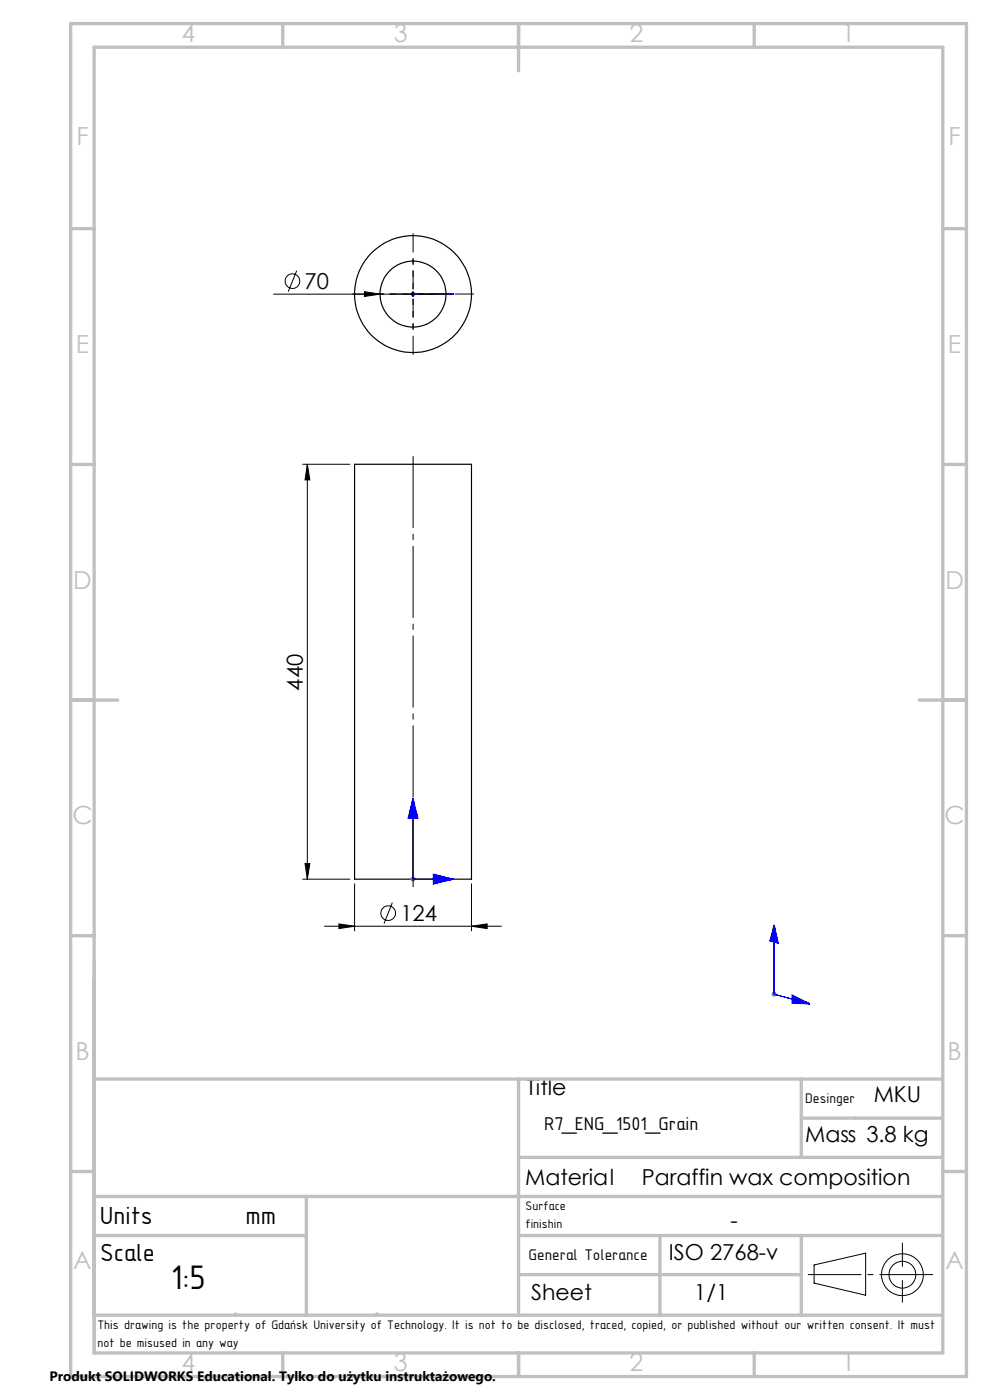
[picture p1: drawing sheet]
<svg xmlns="http://www.w3.org/2000/svg" width="210mm" height="297mm" viewBox="0 0 210 297" stroke-linecap="round" stroke-linejoin="round" font-family="sans-serif">
<g fill="none" stroke="#000" stroke-width=".25">
<path d="M75.2 98.5h24.8v88h-24.8z"/>
<circle cx="87.6" cy="62.4" r="12.4"/>
<circle cx="87.6" cy="62.4" r="7"/>
</g>
<g fill="none" stroke="#000" stroke-width=".21">
<path d="M62.9 57.4l-1.8 4.5M58 62.4h36.6M77.3 61.9l3.3 .5-3.3 .5zM87.6 61.9v1M64.2 98.5h10M65.2 98.5l.5 3.3h-1zM65.2 98.5v88M20 197v90h180v-90M64.2 186.5h10M64.7 183.2h1l-.5 3.3zM68.9 196.5h37.5M71.9 196l3.3 .5-3.3 .5z"/>
<path d="M75.2 187.5v10M83.2 191.5l-1.7 4.4M100 196.5l3.3-.5v1zM100 187.5v10M20 279h180M172.7 268.4l10.9-2.6v9l-10.9-2.6zM191.4 263.7v5M191.4 271.6v4.7"/>
<circle cx="62.1" cy="59.6" r="1.55"/>
<circle cx="82.3" cy="193.7" r="1.56"/>
<circle cx="191.4" cy="270.4" r="2.84"/>
<circle cx="191.4" cy="270.4" r="4.4"/>
</g>
<g fill="none" stroke="#00f" stroke-width=".21">
<path d="M86.5 62.4h2.2zM87.4 62.4h.4zM87.6 62.4h.1M87.6 62.4h8.6M96.2 62.4h-4.3h4.3M96.2 62.4h-.9h.9M87.6 169.3l.2 .9h-.4zM87.6 169.3l1.1 4.3h-2.2zM87.6 169.3v17.2h8.6M91.9 185.4l4.3 1.1-4.3 1.1zM95.3 186.3l.9 .2-.9 .2zM164.2 196.2l.2 .8-.4-.1z"/>
<path d="M164.2 196.2l.9 3.9-1.8-.5zM164.2 196.2v14.7l7.6 2.1M168 211l3.8 2-3.8-.1zM171 212.6l.8 .4-.8-.1z"/>
</g>
<path d="M87.1 62.4h1M87.2 62.1l.7 .7M87.6 61.9v1M87.9 62.1l-.7 .7M87.1 186.5h1M87.2 186.2l.7 .7M87.6 186v1M87.9 186.2l-.7 .7M163.7 210.9h1M163.9 210.6l.7 .7M164.2 210.4v1M164.6 210.6l-.7 .7" fill="none" stroke="#808080" stroke-width=".21"/>
<path d="M171.4 270.4h26.5" fill="none" stroke="#000" stroke-width=".21" stroke-dasharray="15.2 1.3 1.3 1.3" stroke-dashoffset="3.9" stroke-linecap="butt"/>
<path d="M86.6 62.4h-11.9M87.6 61.4v-11.9M87.6 63.4v11.9M88.6 62.4h11.9" fill="none" stroke="#000" stroke-width=".21" stroke-dasharray="15.2 1.3 1.3 1.3" stroke-dashoffset="11.2" stroke-linecap="butt"/>
<path d="M86.6 62.4h-6.5M87.6 61.4v-6.5M87.6 63.4v6.5M88.6 62.4h6.5" fill="none" stroke="#000" stroke-width=".21" stroke-dasharray="15.2 1.3 1.3 1.3" stroke-dashoffset="13.9" stroke-linecap="butt"/>
<path d="M87.6 96.5v92" fill="none" stroke="#000" stroke-width=".21" stroke-dasharray="15.2 1.3 1.3 1.3" stroke-dashoffset="-.3" stroke-linecap="butt"/>
<g fill="none" stroke="#c0c0c0" stroke-width=".7">
<path d="M15 5h190v287h-190zM20 10h180v277h-180zM60 5v5M110 5v10M160 5v5M15 48.5h5M200 48.5h5M15 98.5h5M200 98.5h5M15 148.5h10M195 148.5h10M15 198.5h5"/>
<path d="M200 198.5h5M20 228.9h180M110 228.9v50.1M170 228.9v16.6M170 237.2h30M15 248.5h5M20 253.8h180M65 253.8v25.2M110 245.5h90M200 248.5h5M20 279h180M20 262.1h45"/>
<path d="M50 278.7v.3M80 278.7v.3M110 262.1h90M110 270.4h60M140 262.1v16.9M170 262.1v16.9M60 287v5M110 287v5M160 287v5"/>
</g>
<g fill="#00f">
<path d="M171 212.6l.8 .4-.8-.1zM164.2 196.2l.2 .8-.4-.1zM168 211l3.8 2-3.8-.1zM164.2 196.2l.9 3.9-1.8-.5zM95.3 186.3l.9 .2-.9 .2zM87.6 169.3l.2 .9h-.4z"/>
<path d="M91.9 62.4h4.3zM86.5 62.4h2.2z"/>
<path d="M91.9 185.4l4.3 1.1-4.3 1.1zM87.6 169.3l1.1 4.3h-2.2zM95.3 62.4h.9zM87.4 62.4h.4z"/>
</g>
<g fill="#000">
<path d="M77.3 61.9l3.3 .5-3.3 .5z"/>
<path d="M65.2 98.5l.5 3.3h-1zM64.7 183.2h1l-.5 3.3z"/>
<path d="M71.9 196l3.3 .5-3.3 .5zM100 196.5l3.3-.5v1z"/>
</g>
<text font-size="7.8" x="36.2" y="273.4">1:5</text>
<g font-size="5.6">
<text x="21.2" y="259.6">Units</text>
<text x="52.1" y="259.6">mm</text>
<text x="21.2" y="267.5">Scale</text>
</g>
<g font-size="5.3" fill="#c0c0c0">
<text x="38.5" y="8.9">4</text>
<text x="83.5" y="8.9">3</text>
<text x="133.5" y="8.9">2</text>
<text x="178.5" y="8.9">1</text>
<text x="16.2" y="30.7">F</text>
<text x="201.2" y="30.7">F</text>
<text x="16.1" y="74.9">E</text>
<text x="201.1" y="74.9">E</text>
<text x="15.5" y="124.9">D</text>
<text x="200.5" y="124.9">D</text>
<text x="15.4" y="174.9">C</text>
<text x="200.4" y="174.9">C</text>
<text x="16" y="224.9">B</text>
<text x="201" y="224.9">B</text>
<text x="15.5" y="269.2">A</text>
<text x="200.5" y="269.2">A</text>
<text x="38.5" y="290.9">4</text>
<text x="83.5" y="290.9">3</text>
<text x="133.5" y="290.9">2</text>
<text x="178.5" y="290.9">1</text>
</g>
<g font-size="4.7">
<text x="64.6" y="61.3">70</text>
<text x="64.2" y="146.5" transform="rotate(-90 64.2 146.5)">440</text>
<text x="84.9" y="195.4">124</text>
<text x="111.7" y="232.3">Title</text>
<text x="185.3" y="233.8">MKU</text>
<text x="170.8" y="242.2">Mass 3.8 kg</text>
<text x="111.4" y="251.4">Material</text>
<text x="136.1" y="251.4">Paraffin wax composition</text>
<text x="154.9" y="260.5">-</text>
<text x="141.9" y="267.2">ISO 2768-v</text>
<text x="112.7" y="275.7">Sheet</text>
<text x="147.3" y="275.7">1/1</text>
</g>
<text font-size="4.2" x="115.4" y="239.7">R7_ENG_1501_Grain</text>
<text font-size="3.5" x="112.1" y="267.4">General Tolerance</text>
<text font-size="3.2" x="170.8" y="234">Desinger</text>
<text font-size="2.9" x="10.5" y="292.9">Produkt SOLIDWORKS Educational. Tylko do użytku instruktażowego.</text>
<g font-size="2.8">
<text x="111.5" y="256.7">Surface</text>
<text x="111.5" y="260.5">finishin</text>
<text x="20.7" y="281.9">This drawing is the property of Gdańsk University of Technology. It is not to be disclosed, traced, copied, or published without our written consent. It must</text>
<text x="20.7" y="285.7">not be misused in any way</text>
</g>
</svg>
